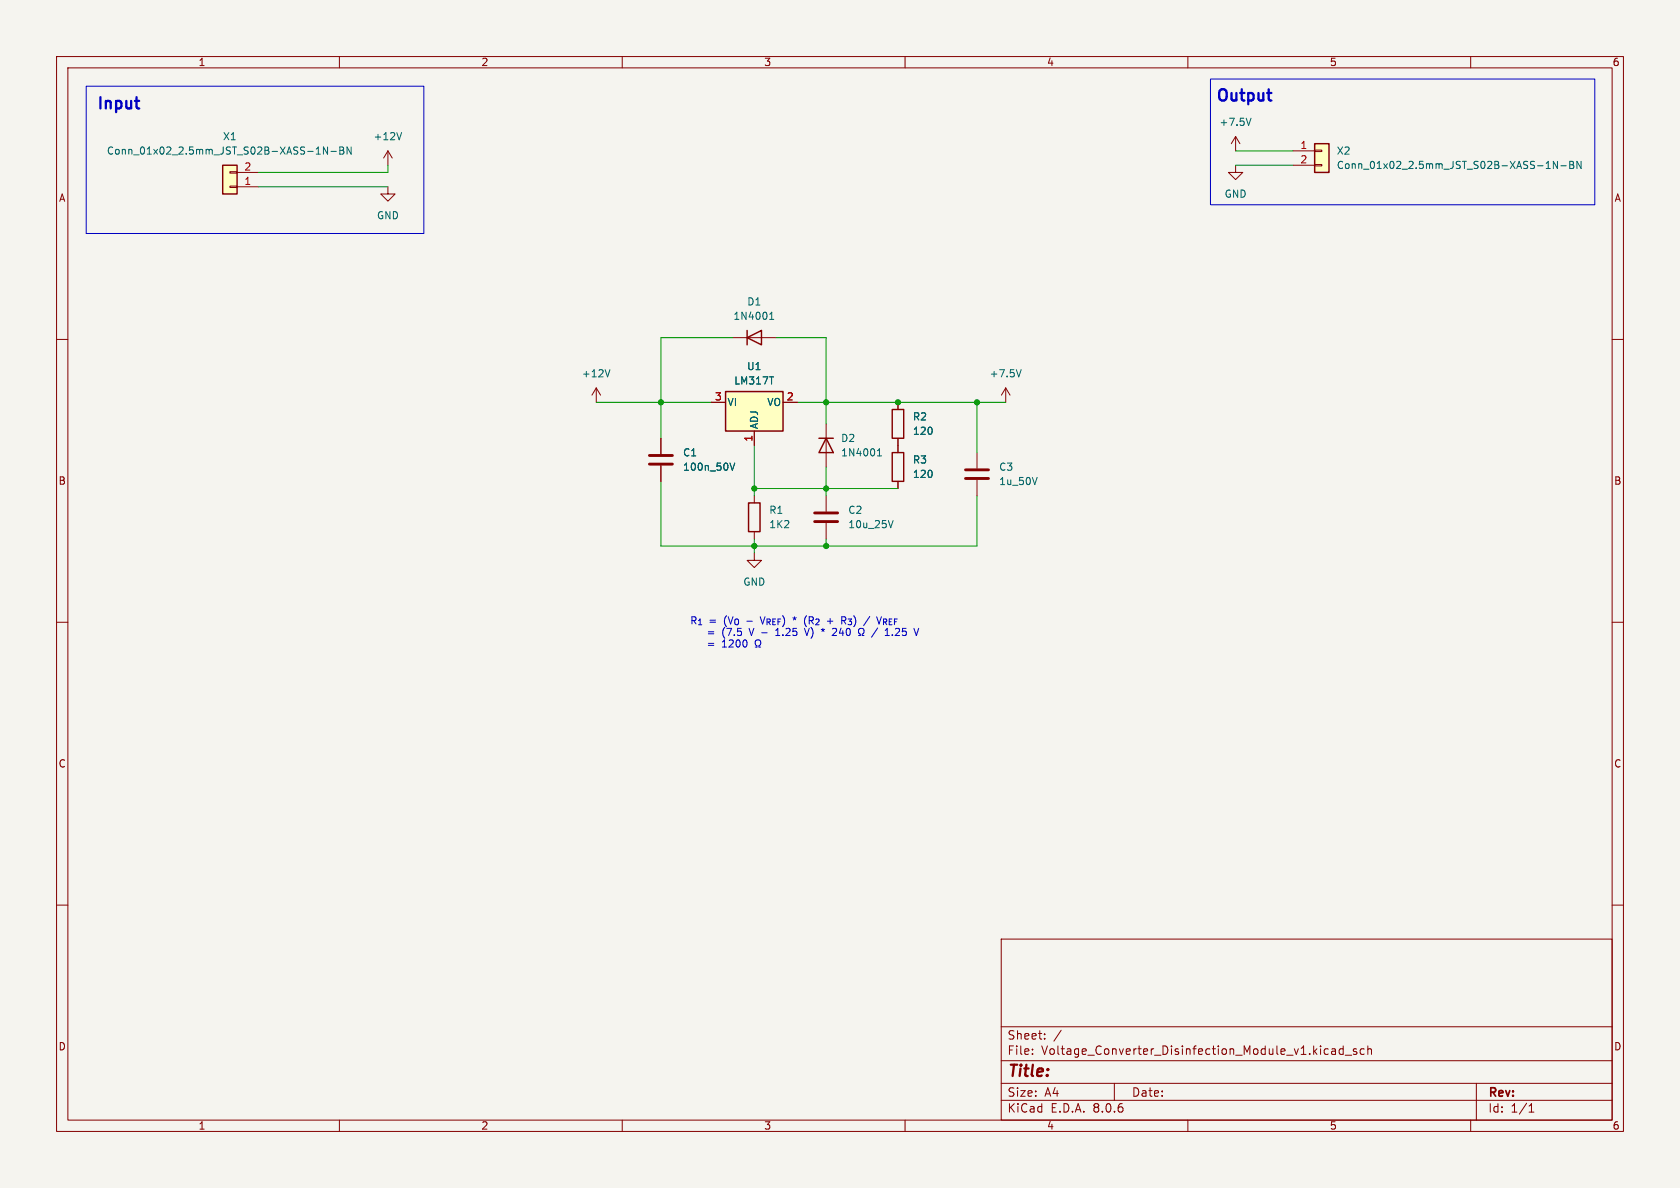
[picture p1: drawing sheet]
<svg xmlns="http://www.w3.org/2000/svg" width="297mm" height="210mm" viewBox="0 0 297 210" stroke-linecap="round" stroke-linejoin="round" font-family="sans-serif">
<path d="M0 0h297v210h-297z" fill="#f5f4ef" stroke="#f5f4ef" stroke-width=".18"/>
<g fill="none" stroke="#840000" stroke-width=".18">
<path d="M10 10h277v190h-277zM12 12h273v186h-273zM60 10v2M110 10v2M160 10v2M210 10v2M260 10v2M10 60h2M129.5 59.7h7.7M285 60h2M105.4 68.6l-.8 1.3M105.4 68.6v2.5"/>
<path d="M105.4 68.6l.8 1.3M116.8 77.5v2.8M146 74.9v7.7M177.8 68.6l-.8 1.3M177.8 68.6v2.5M177.8 68.6l.8 1.3M116.8 82.3v2.8M146 87.6v2.8M146 92.5v2.8M172.7 80v2.8M172.7 84.8v2.8M10 110h2"/>
<path d="M285 110h2M10 160h2M285 160h2M177 166h108v32h-108zM60 198v2M110 198v2M160 198v2M177 194.5h108M177 191.5h108M177 187.5h108M177 181.5h108M182.5 186.3v.1"/>
<path d="M182.5 185.5v.1M184.7 183.6v.1M184.7 182.8v.1M187.6 182.1l-1.3 2M197 191.5v3M210 198v2M235.5 185.5h.5l.1 .9M236.1 185.8h-.5a.29 .29 0 0 0-.2 .3 .29 .29 0 0 0 .2 .3l.5-.1M237.5 185.5l-.5-.1-.3 .3v.4l.2 .2h.6M237.5 184.9v1.5M237.8 186.5h1.2M239.8 185.5l-.3-.1-.3 .2 .1 .2 .5 .2v.3h-.6"/>
<path d="M241.2 185.5l-.5-.1-.2 .3v.4l.1 .2h.6M241.8 185.5l.2-.1 .4 .1 .1 .9M241.8 184.9v1.5M260 198v2M261 191.5v6.5M270.3 196.6h.9M270.3 195.5l.4-.4v1.5"/>
</g>
<path d="M136.1 56.5h.7M136.1 55.6l.3-.4v1.3M107.8 65.3l-.4 1.3M155.1 79.7l.4-.4v1.3M180.5 65.3l-.4 1.3M129 81.9l.5 1.2 .4-1.2M155.1 80.6h.7M157.9 92l-.4 1.3M183.4 84.4l-.5 1.3" fill="none" stroke="#006464" stroke-width=".18"/>
<path d="M114.8 82h4.1M114.8 80.5h4.1M144 92.2h4.1M144 90.7h4.1M170.7 84.6h4.1M170.7 83.1h4.1" fill="none" stroke="#840000" stroke-width=".51"/>
<path d="M132.1 59.7l2.5-1.3v2.6zM132.1 58.4v2.6M144.8 77.5h2.5M146 77.5l1.3 2.5h-2.5z" fill="none" stroke="#840000" stroke-width=".25"/>
<path d="M128.3 69.2h10.1v7h-10.1z" fill="#ffffc2"/>
<path d="M128.3 69.2h10.1v7h-10.1zM157.7 72.4h2.1v5.1h-2.1zM132.3 88.9h2.1v5.1h-2.1zM157.7 80h2.1v5.1h-2.1z" fill="none" stroke="#840000" stroke-width=".25"/>
<g fill="none" stroke="#840000" stroke-width=".18">
<path d="M68.6 33v1.3h1.2l-1.2 1.3-1.3-1.3h1.3M68.6 26.7l-.8 1.2M68.6 26.7v2.5M68.6 26.7l.7 1.2M218.4 29.2v1.3h1.3l-1.3 1.3-1.2-1.3h1.2M218.4 24.1l-.7 1.3M218.4 24.1v2.6M218.4 24.1l.8 1.3M125.7 71.1h2.6M133.3 76.2v2.5M138.4 71.1h2.6M158.7 71.1v1.3"/>
<path d="M158.7 77.5v2.5M133.3 97.8v1.3h1.3l-1.3 1.2-1.2-1.2h1.2M133.3 87.6v1.3M133.3 94v1.3M158.7 85.1v1.3"/>
</g>
<path d="M71 23.4l-.4 1.3M221.2 20.9l-.5 1.3" fill="none" stroke="#006464" stroke-width=".18"/>
<path d="M39.4 29.2h2.5v5.1h-2.5z" fill="#ffffc2"/>
<path d="M40.6 30.4h1.3v.2h-1.3zM40.6 32.9h1.3v.2h-1.3zM41.9 33h3.8M41.9 30.5h3.8" fill="none" stroke="#840000" stroke-width=".18"/>
<path d="M39.4 29.2h2.5v5.1h-2.5z" fill="none" stroke="#840000" stroke-width=".25"/>
<path d="M55.9 27.2h.7M57.9 26v1.2l-.7-1.2v1.2M58.5 26.8h1M60.1 26h.4l.2 .2-.2 .4 .2 .1 .1 .3-.2 .2h-.5zM60.1 26.6h.4M62.1 26v1.2l-.7-1.2v1.2" fill="none" stroke="#006464" stroke-width=".18"/>
<path d="M232.4 25.4h2.5v5.1h-2.5z" fill="#ffffc2"/>
<path d="M228.6 26.7h3.8M228.6 29.2h3.8M232.4 29.1h1.3v.2h-1.3zM232.4 26.5h1.3v.3h-1.3zM116.8 77.5v2.8M125.7 71.1h2.6M133.3 76.2v2.5M138.4 71.1h2.6M158.7 71.1v1.3M158.7 77.5v2.5M116.8 82.3v2.8M158.7 85.1v1.3" fill="none" stroke="#840000" stroke-width=".18"/>
<path d="M232.4 25.4h2.5v5.1h-2.5z" fill="none" stroke="#840000" stroke-width=".25"/>
<path d="M273.3 29.8h.8M275.3 28.5v1.3l-.7-1.3v1.3M275.9 29.3h1M277.5 28.5h.4l.3 .3-.3 .3 .3 .1v.3l-.2 .3h-.5zM277.5 29.1h.4M279.5 28.5v1.3l-.7-1.3v1.3M129 81.9l.5 1.2 .4-1.2" fill="none" stroke="#006464" stroke-width=".18"/>
<g fill="none" stroke="#0000c2" stroke-width=".18">
<path d="M15.2 15.2h59.7v26.1h-59.7zM214 14h67.9v22.2h-67.9zM127.7 114.4h.7M132.4 111.1l.4 1.2M133.7 113.2a.58 .58 0 0 0 .1 .9v.3h-.3M134.3 113.2a.58 .58 0 0 1-.1 .9v.3h.3M134.4 109l.4 1.3M137.1 112.3h.8M137.5 111.1v1.2M142.2 111.1l.4 1.2 .5-1.2M148.8 109h.5l.2 .3-.1 .3-.6 .1M149.1 109.7l.4 .6"/>
<path d="M152.7 111.4v.5l-.3 .2v.2h.3M155.2 111l-1.1 1.6M155.8 109l-.4 1.3M156.2 110h.4M156.6 109.4h-.4v1M157.8 112.2v.1M159 111.6l-.8 .7h.8"/>
</g>
<g fill="none" stroke="#009600" stroke-width=".18">
<path d="M45.7 33h22.9M68.6 29.2v1.3h-22.9M218.4 29.2h10.2M218.4 26.7h10.2M129.5 59.7h-12.7v17.8M137.2 59.7h8.8v15.2M105.4 71.1h20.3M133.3 78.7v8.9M141 71.1h36.8M172.7 71.1v8.9M116.8 85.1v11.4h55.9v-8.9M133.3 86.4h25.4"/>
<path d="M133.3 95.3v2.5M146 82.6v5M146 95.3v1.2"/>
</g>
<g fill="#009600" stroke="#009600" stroke-width=".18">
<circle cx="116.8" cy="71.1" r=".46"/>
<circle cx="146" cy="86.4" r=".46"/>
<circle cx="133.3" cy="96.5" r=".46"/>
<circle cx="133.3" cy="86.4" r=".46"/>
<circle cx="146" cy="71.1" r=".46"/>
<circle cx="146" cy="96.5" r=".46"/>
<circle cx="172.7" cy="71.1" r=".46"/>
<circle cx="158.7" cy="71.1" r=".46"/>
</g>
<g font-size="2.8" fill="#0000c2">
<text x="17" y="19.4">Input</text>
<text x="214.9" y="18">Output</text>
</g>
<text font-size="2.8" fill="#840000" x="178" y="190.9">Title:</text>
<g font-size="2.1" fill="#840000">
<text x="178" y="184">Sheet:</text>
<text x="178" y="186.7">File:</text>
<text x="184.1" y="186.7">Voltage_Converter_Disinfection_Module_v1.kicad_sch</text>
<text x="178" y="196.9">KiCad</text>
<text x="178" y="194.1">Size:</text>
<text x="184.7" y="194.1">A4</text>
<text x="185.7" y="196.9">E.D.A.</text>
<text x="193.3" y="196.9">8.0.6</text>
<text x="200" y="194.1">Date:</text>
<text x="263" y="194.3">Rev:</text>
<text x="263" y="196.9">Id:</text>
<text x="267.1" y="196.9">1/1</text>
</g>
<g font-size="1.8" fill="#840000">
<text x="35" y="11.9">1</text>
<text x="85" y="11.9">2</text>
<text x="135" y="11.9">3</text>
<text x="185" y="11.9">4</text>
<text x="235" y="11.9">5</text>
<text x="285" y="11.9">6</text>
<text x="10.3" y="35.9">A</text>
<text x="285.3" y="35.9">A</text>
<text x="10.3" y="85.9">B</text>
<text x="285.3" y="85.9">B</text>
<text x="10.3" y="135.9">C</text>
<text x="285.3" y="135.9">C</text>
<text x="10.3" y="185.9">D</text>
<text x="285.3" y="185.9">D</text>
<text x="35" y="199.9">1</text>
<text x="85" y="199.9">2</text>
<text x="135" y="199.9">3</text>
<text x="185" y="199.9">4</text>
<text x="235" y="199.9">5</text>
<text x="285" y="199.9">6</text>
</g>
<g font-size="1.8" fill="#006464">
<text x="215.5" y="22.5">+7.5V</text>
<text x="18.8" y="27.5">Conn_01x02_2.5mm_JST_S02B-XASS-1N-BN</text>
<text x="39.3" y="25">X1</text>
<text x="65.9" y="25">+12V</text>
<text x="236.2" y="27.5">X2</text>
<text x="216.4" y="35.2">GND</text>
<text x="236.2" y="30.1">Conn_01x02_2.5mm_JST_S02B-XASS-1N-BN</text>
<text x="66.5" y="39">GND</text>
<text x="129.6" y="56.7">1N4001</text>
<text x="132" y="54.2">D1</text>
<text x="132" y="65.6">U1</text>
<text x="102.8" y="66.9">+12V</text>
<text x="128.5" y="72">VI</text>
<text x="129.7" y="68.2">LM317T</text>
<text x="135.6" y="72">VO</text>
<text x="174.9" y="66.9">+7.5V</text>
<text x="134.2" y="75.9" transform="rotate(-90 134.2 75.9)">ADJ</text>
<text x="161.3" y="74.5">R2</text>
<text x="161.3" y="77.1">120</text>
<text x="120.7" y="80.9">C1</text>
<text x="120.7" y="83.4">100n_50V</text>
<text x="148.6" y="78.3">D2</text>
<text x="148.6" y="80.9">1N4001</text>
<text x="161.3" y="82.1">R3</text>
<text x="176.5" y="83.4">C3</text>
<text x="161.3" y="84.7">120</text>
<text x="176.5" y="86">1u_50V</text>
<text x="135.9" y="91">R1</text>
<text x="135.9" y="93.6">1K2</text>
<text x="149.9" y="91">C2</text>
<text x="149.9" y="93.6">10u_25V</text>
<text x="131.3" y="103.7">GND</text>
</g>
<g font-size="1.8" fill="#a90000">
<text x="229.8" y="26.4">1</text>
<text x="229.8" y="29">2</text>
<text x="43.1" y="32.8">1</text>
<text x="43.1" y="30.2">2</text>
<text x="126.3" y="70.9">3</text>
<text x="139" y="70.9">2</text>
<text x="133.1" y="78.2" transform="rotate(-90 133.1 78.2)">1</text>
</g>
<g font-size="1.8" fill="#0000c2">
<text x="121.9" y="110.6">R_{1}</text>
<text x="125.3" y="110.6">=</text>
<text x="125.4" y="112.6">=</text>
<text x="128.1" y="110.6">(V_{O}</text>
<text x="128.2" y="112.6">(7.5</text>
<text x="132.2" y="110.6">-</text>
<text x="133.2" y="112.6">V -</text>
<text x="135" y="110.6">V_{REF}) (R_{2}+</text>
<text x="138.2" y="112.6">1.25</text>
<text x="140.9" y="110.6">*</text>
<text x="143.6" y="112.6">V)</text>
<text x="146.7" y="112.6">*</text>
<text x="148.9" y="112.6">240</text>
<text x="150" y="110.6">R_{3})/</text>
<text x="156.3" y="112.6">/</text>
<text x="156.8" y="110.6">V_{REF}</text>
<text x="158.8" y="112.6">1.25</text>
<text x="125.4" y="114.7">=</text>
<text x="128.2" y="114.7">1200</text>
</g>
</svg>
